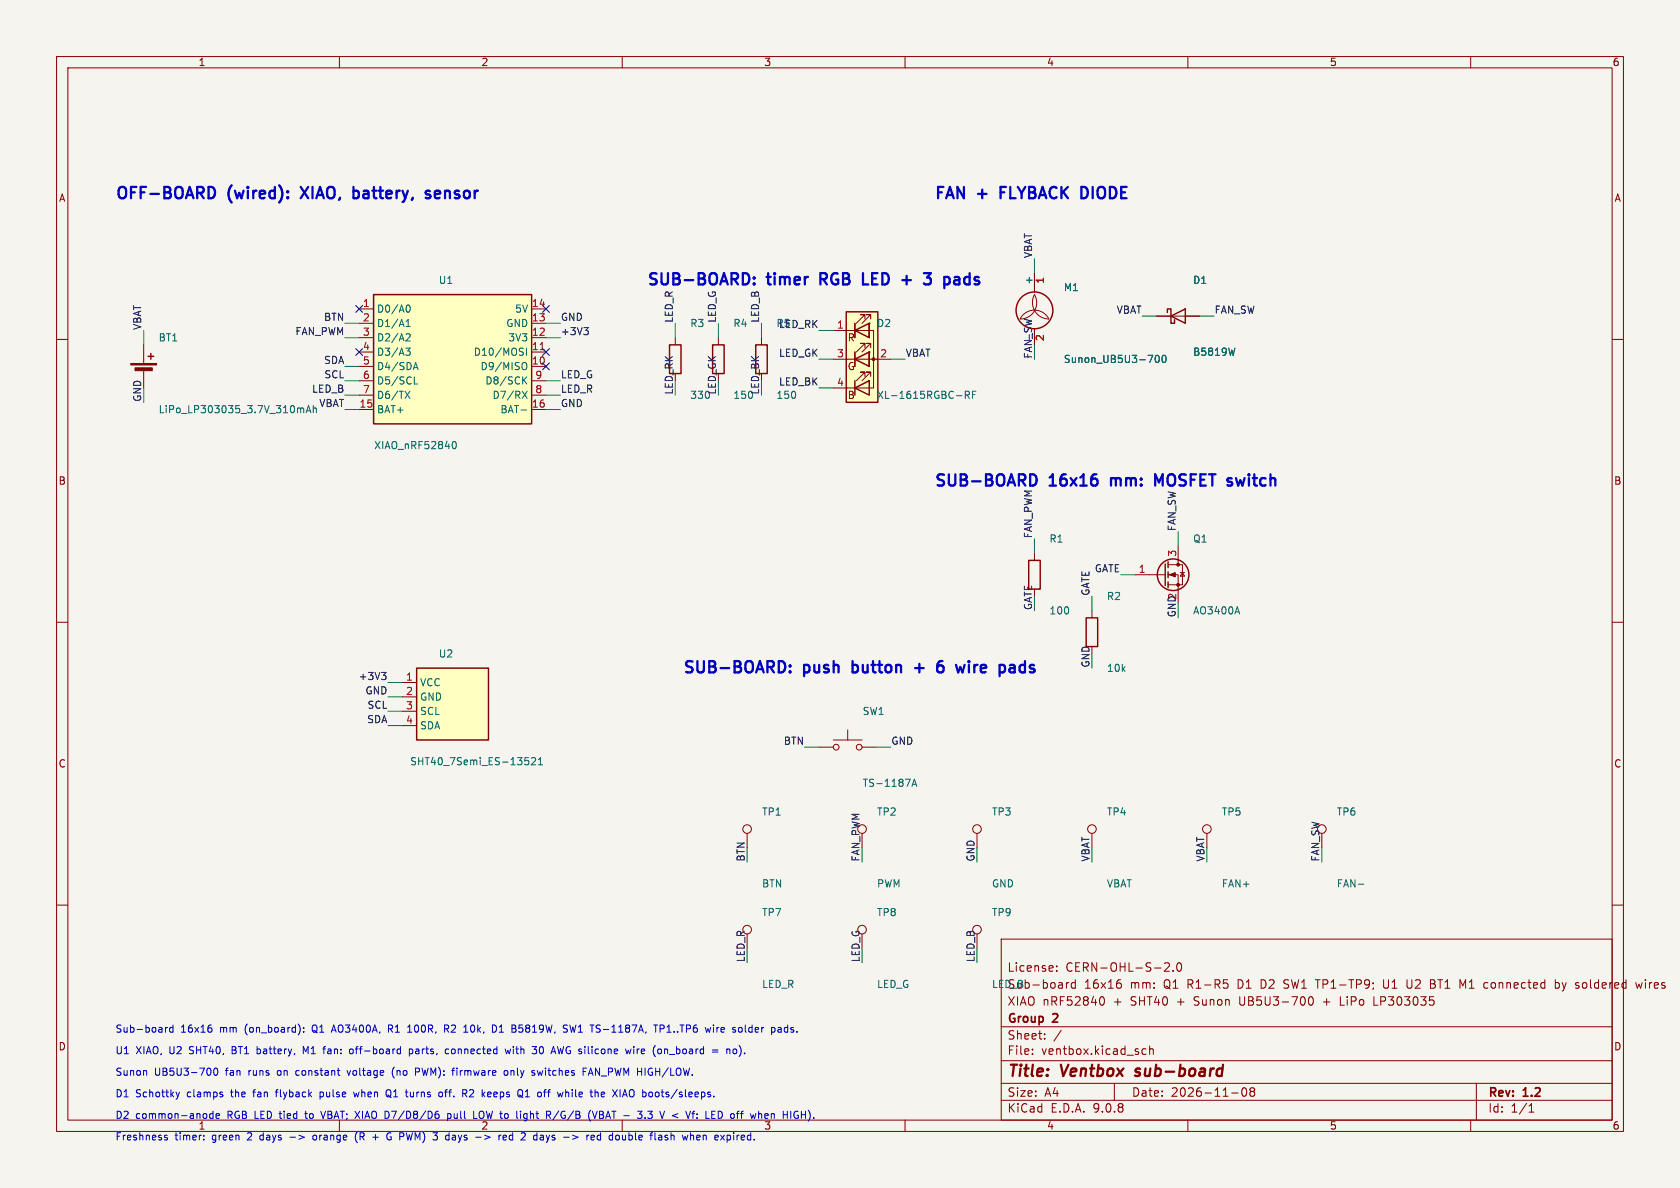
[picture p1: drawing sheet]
(kicad_sch
 (version 20250114)
 (generator "eeschema")
 (generator_version "9.0")
 (paper "A4")
 (title_block
  (title "Ventbox sub-board")
  (date "2026-11-08")
  (rev "1.2")
  (company "Group 2")
  (comment 1 "XIAO nRF52840 + SHT40 + Sunon UB5U3-700 + LiPo LP303035")
  (comment 2 "Sub-board 16x16 mm: Q1 R1-R5 D1 D2 SW1 TP1-TP9; U1 U2 BT1 M1 connected by soldered wires")
  (comment 3 "License: CERN-OHL-S-2.0"))
 (lib_symbols
 (symbol "Connector:TestPoint"
  (pin_numbers (hide yes))
  (pin_names
   (offset 0.762) (hide yes))
  (exclude_from_sim no)
  (in_bom yes)
  (on_board yes)
  (property "Reference" "TP" (at 0 6.858 0) (effects (font (size 1.27 1.27))))
  (property "Value" "TestPoint" (at 0 5.08 0) (effects (font (size 1.27 1.27))))
  (property "Footprint" "" (at 5.08 0 0) (effects (font (size 1.27 1.27)) (hide yes)))
  (property "Datasheet" "~" (at 5.08 0 0) (effects (font (size 1.27 1.27)) (hide yes)))
  (property "Description" "test point" (at 0 0 0) (effects (font (size 1.27 1.27)) (hide yes)))
  (symbol "TestPoint_0_1"
   (circle (center 0 3.302) (radius 0.762) (stroke (width 0) (type default)) (fill (type none))))
  (symbol "TestPoint_1_1"
   (pin passive line (at 0 0 90) (length 2.54) (name "1" (effects (font (size 1.27 1.27)))) (number "1" (effects (font (size 1.27 1.27))))))
  (embedded_fonts no))
 (symbol "Device:Battery_Cell"
  (pin_numbers (hide yes))
  (pin_names
   (offset 0) (hide yes))
  (exclude_from_sim no)
  (in_bom yes)
  (on_board yes)
  (property "Reference" "BT" (at 2.54 2.54 0) (effects (font (size 1.27 1.27)) (justify left)))
  (property "Value" "Battery_Cell" (at 2.54 0 0) (effects (font (size 1.27 1.27)) (justify left)))
  (property "Footprint" "" (at 0 1.524 90) (effects (font (size 1.27 1.27)) (hide yes)))
  (property "Datasheet" "~" (at 0 1.524 90) (effects (font (size 1.27 1.27)) (hide yes)))
  (property "Description" "Single-cell battery" (at 0 0 0) (effects (font (size 1.27 1.27)) (hide yes)))
  (property "Sim.Device" "V" (at 0 0 0) (effects (font (size 1.27 1.27)) (hide yes)))
  (property "Sim.Type" "DC" (at 0 0 0) (effects (font (size 1.27 1.27)) (hide yes)))
  (property "Sim.Pins" "1=+ 2=-" (at 0 0 0) (effects (font (size 1.27 1.27)) (hide yes)))
  (symbol "Battery_Cell_0_1"
   (rectangle (start -2.286 1.778) (end 2.286 1.524) (stroke (width 0) (type default)) (fill (type outline)))
   (rectangle (start -1.524 1.016) (end 1.524 0.508) (stroke (width 0) (type default)) (fill (type outline)))
   (polyline (pts (xy 0 1.778) (xy 0 2.54)) (stroke (width 0) (type default)) (fill (type none)))
   (polyline (pts (xy 0 0.762) (xy 0 0)) (stroke (width 0) (type default)) (fill (type none)))
   (polyline (pts (xy 0.762 3.048) (xy 1.778 3.048)) (stroke (width 0.254) (type default)) (fill (type none)))
   (polyline (pts (xy 1.27 3.556) (xy 1.27 2.54)) (stroke (width 0.254) (type default)) (fill (type none))))
  (symbol "Battery_Cell_1_1"
   (pin passive line (at 0 5.08 270) (length 2.54) (name "+" (effects (font (size 1.27 1.27)))) (number "1" (effects (font (size 1.27 1.27)))))
   (pin passive line (at 0 -2.54 90) (length 2.54) (name "-" (effects (font (size 1.27 1.27)))) (number "2" (effects (font (size 1.27 1.27))))))
  (embedded_fonts no))
 (symbol "Device:D_Schottky"
  (pin_numbers (hide yes))
  (pin_names
   (offset 1.016) (hide yes))
  (exclude_from_sim no)
  (in_bom yes)
  (on_board yes)
  (property "Reference" "D" (at 0 2.54 0) (effects (font (size 1.27 1.27))))
  (property "Value" "D_Schottky" (at 0 -2.54 0) (effects (font (size 1.27 1.27))))
  (property "Footprint" "" (at 0 0 0) (effects (font (size 1.27 1.27)) (hide yes)))
  (property "Datasheet" "~" (at 0 0 0) (effects (font (size 1.27 1.27)) (hide yes)))
  (property "Description" "Schottky diode" (at 0 0 0) (effects (font (size 1.27 1.27)) (hide yes)))
  (symbol "D_Schottky_0_1"
   (polyline (pts (xy -1.905 0.635) (xy -1.905 1.27) (xy -1.27 1.27) (xy -1.27 -1.27) (xy -0.635 -1.27) (xy -0.635 -0.635)) (stroke (width 0.254) (type default)) (fill (type none)))
   (polyline (pts (xy 1.27 1.27) (xy 1.27 -1.27) (xy -1.27 0) (xy 1.27 1.27)) (stroke (width 0.254) (type default)) (fill (type none)))
   (polyline (pts (xy 1.27 0) (xy -1.27 0)) (stroke (width 0) (type default)) (fill (type none))))
  (symbol "D_Schottky_1_1"
   (pin passive line (at -3.81 0 0) (length 2.54) (name "K" (effects (font (size 1.27 1.27)))) (number "1" (effects (font (size 1.27 1.27)))))
   (pin passive line (at 3.81 0 180) (length 2.54) (name "A" (effects (font (size 1.27 1.27)))) (number "2" (effects (font (size 1.27 1.27))))))
  (embedded_fonts no))
 (symbol "Device:LED_RAGB"
  (pin_names
   (offset 0) (hide yes))
  (exclude_from_sim no)
  (in_bom yes)
  (on_board yes)
  (property "Reference" "D" (at 0 9.398 0) (effects (font (size 1.27 1.27))))
  (property "Value" "LED_RAGB" (at 0 -8.89 0) (effects (font (size 1.27 1.27))))
  (property "Footprint" "" (at 0 -1.27 0) (effects (font (size 1.27 1.27)) (hide yes)))
  (property "Datasheet" "~" (at 0 -1.27 0) (effects (font (size 1.27 1.27)) (hide yes)))
  (property "Description" "RGB LED, red/anode/green/blue" (at 0 0 0) (effects (font (size 1.27 1.27)) (hide yes)))
  (symbol "LED_RAGB_0_0"
   (text "R" (at -1.905 3.81 0) (effects (font (size 1.27 1.27))))
   (text "G" (at -1.905 -1.27 0) (effects (font (size 1.27 1.27))))
   (text "B" (at -1.905 -6.35 0) (effects (font (size 1.27 1.27)))))
  (symbol "LED_RAGB_0_1"
   (polyline (pts (xy -1.27 6.35) (xy -1.27 3.81)) (stroke (width 0.254) (type default)) (fill (type none)))
   (polyline (pts (xy -1.27 6.35) (xy -1.27 3.81) (xy -1.27 3.81)) (stroke (width 0) (type default)) (fill (type none)))
   (polyline (pts (xy -1.27 5.08) (xy -2.54 5.08)) (stroke (width 0) (type default)) (fill (type none)))
   (polyline (pts (xy -1.27 5.08) (xy 1.27 5.08)) (stroke (width 0) (type default)) (fill (type none)))
   (polyline (pts (xy -1.27 1.27) (xy -1.27 -1.27)) (stroke (width 0.254) (type default)) (fill (type none)))
   (polyline (pts (xy -1.27 1.27) (xy -1.27 -1.27) (xy -1.27 -1.27)) (stroke (width 0) (type default)) (fill (type none)))
   (polyline (pts (xy -1.27 0) (xy -2.54 0)) (stroke (width 0) (type default)) (fill (type none)))
   (polyline (pts (xy -1.27 -3.81) (xy -1.27 -6.35)) (stroke (width 0.254) (type default)) (fill (type none)))
   (polyline (pts (xy -1.27 -5.08) (xy -2.54 -5.08)) (stroke (width 0) (type default)) (fill (type none)))
   (polyline (pts (xy -1.27 -5.08) (xy 1.27 -5.08)) (stroke (width 0) (type default)) (fill (type none)))
   (polyline (pts (xy -1.016 6.35) (xy 0.508 7.874) (xy -0.254 7.874) (xy 0.508 7.874) (xy 0.508 7.112)) (stroke (width 0) (type default)) (fill (type none)))
   (polyline (pts (xy -1.016 1.27) (xy 0.508 2.794) (xy -0.254 2.794) (xy 0.508 2.794) (xy 0.508 2.032)) (stroke (width 0) (type default)) (fill (type none)))
   (polyline (pts (xy -1.016 -3.81) (xy 0.508 -2.286) (xy -0.254 -2.286) (xy 0.508 -2.286) (xy 0.508 -3.048)) (stroke (width 0) (type default)) (fill (type none)))
   (polyline (pts (xy 0 6.35) (xy 1.524 7.874) (xy 0.762 7.874) (xy 1.524 7.874) (xy 1.524 7.112)) (stroke (width 0) (type default)) (fill (type none)))
   (polyline (pts (xy 0 1.27) (xy 1.524 2.794) (xy 0.762 2.794) (xy 1.524 2.794) (xy 1.524 2.032)) (stroke (width 0) (type default)) (fill (type none)))
   (polyline (pts (xy 0 -3.81) (xy 1.524 -2.286) (xy 0.762 -2.286) (xy 1.524 -2.286) (xy 1.524 -3.048)) (stroke (width 0) (type default)) (fill (type none)))
   (polyline (pts (xy 1.27 6.35) (xy 1.27 3.81) (xy -1.27 5.08) (xy 1.27 6.35)) (stroke (width 0.254) (type default)) (fill (type none)))
   (rectangle (start 1.27 6.35) (end 1.27 6.35) (stroke (width 0) (type default)) (fill (type none)))
   (rectangle (start 1.27 3.81) (end 1.27 6.35) (stroke (width 0) (type default)) (fill (type none)))
   (polyline (pts (xy 1.27 1.27) (xy 1.27 -1.27) (xy -1.27 0) (xy 1.27 1.27)) (stroke (width 0.254) (type default)) (fill (type none)))
   (rectangle (start 1.27 1.27) (end 1.27 1.27) (stroke (width 0) (type default)) (fill (type none)))
   (polyline (pts (xy 1.27 0) (xy -1.27 0)) (stroke (width 0) (type default)) (fill (type none)))
   (polyline (pts (xy 1.27 0) (xy 2.54 0)) (stroke (width 0) (type default)) (fill (type none)))
   (rectangle (start 1.27 -1.27) (end 1.27 1.27) (stroke (width 0) (type default)) (fill (type none)))
   (polyline (pts (xy 1.27 -3.81) (xy 1.27 -6.35) (xy -1.27 -5.08) (xy 1.27 -3.81)) (stroke (width 0.254) (type default)) (fill (type none)))
   (polyline (pts (xy 1.27 -5.08) (xy 2.032 -5.08) (xy 2.032 5.08) (xy 1.27 5.08)) (stroke (width 0) (type default)) (fill (type none)))
   (circle (center 2.032 0) (radius 0.254) (stroke (width 0) (type default)) (fill (type outline)))
   (rectangle (start 2.794 8.382) (end -2.794 -7.62) (stroke (width 0.254) (type default)) (fill (type background))))
  (symbol "LED_RAGB_1_1"
   (pin passive line (at -5.08 5.08 0) (length 2.54) (name "RK" (effects (font (size 1.27 1.27)))) (number "1" (effects (font (size 1.27 1.27)))))
   (pin passive line (at -5.08 0 0) (length 2.54) (name "GK" (effects (font (size 1.27 1.27)))) (number "3" (effects (font (size 1.27 1.27)))))
   (pin passive line (at -5.08 -5.08 0) (length 2.54) (name "BK" (effects (font (size 1.27 1.27)))) (number "4" (effects (font (size 1.27 1.27)))))
   (pin passive line (at 5.08 0 180) (length 2.54) (name "A" (effects (font (size 1.27 1.27)))) (number "2" (effects (font (size 1.27 1.27))))))
  (embedded_fonts no))
 (symbol "Device:R"
  (pin_numbers (hide yes))
  (pin_names
   (offset 0))
  (exclude_from_sim no)
  (in_bom yes)
  (on_board yes)
  (property "Reference" "R" (at 2.032 0 90) (effects (font (size 1.27 1.27))))
  (property "Value" "R" (at 0 0 90) (effects (font (size 1.27 1.27))))
  (property "Footprint" "" (at -1.778 0 90) (effects (font (size 1.27 1.27)) (hide yes)))
  (property "Datasheet" "~" (at 0 0 0) (effects (font (size 1.27 1.27)) (hide yes)))
  (property "Description" "Resistor" (at 0 0 0) (effects (font (size 1.27 1.27)) (hide yes)))
  (symbol "R_0_1"
   (rectangle (start -1.016 -2.54) (end 1.016 2.54) (stroke (width 0.254) (type default)) (fill (type none))))
  (symbol "R_1_1"
   (pin passive line (at 0 3.81 270) (length 1.27) (name "~" (effects (font (size 1.27 1.27)))) (number "1" (effects (font (size 1.27 1.27)))))
   (pin passive line (at 0 -3.81 90) (length 1.27) (name "~" (effects (font (size 1.27 1.27)))) (number "2" (effects (font (size 1.27 1.27))))))
  (embedded_fonts no))
 (symbol "Motor:Fan"
  (pin_names
   (offset 0))
  (exclude_from_sim no)
  (in_bom yes)
  (on_board yes)
  (property "Reference" "M" (at 2.54 5.08 0) (effects (font (size 1.27 1.27)) (justify left)))
  (property "Value" "Fan" (at 2.54 -2.54 0) (effects (font (size 1.27 1.27)) (justify left top)))
  (property "Footprint" "" (at 0 0.254 0) (effects (font (size 1.27 1.27)) (hide yes)))
  (property "Datasheet" "~" (at 0 0.254 0) (effects (font (size 1.27 1.27)) (hide yes)))
  (property "Description" "Fan" (at 0 0 0) (effects (font (size 1.27 1.27)) (hide yes)))
  (symbol "Fan_0_1"
   (arc (start 0 3.81) (mid -0.0015 0.9048) (end -2.54 -0.508) (stroke (width 0) (type default)) (fill (type none)))
   (polyline (pts (xy 0 4.572) (xy 0 5.08)) (stroke (width 0) (type default)) (fill (type none)))
   (polyline (pts (xy 0 4.2672) (xy 0 4.6228)) (stroke (width 0) (type default)) (fill (type none)))
   (circle (center 0 1.016) (radius 3.2512) (stroke (width 0.254) (type default)) (fill (type none)))
   (arc (start -2.54 -0.508) (mid 0 1.0618) (end 2.54 -0.508) (stroke (width 0) (type default)) (fill (type none)))
   (polyline (pts (xy 0 -2.2352) (xy 0 -2.6416)) (stroke (width 0) (type default)) (fill (type none)))
   (polyline (pts (xy 0 -5.08) (xy 0 -4.572)) (stroke (width 0) (type default)) (fill (type none)))
   (arc (start 2.54 -0.508) (mid 0.047 0.9315) (end 0 3.81) (stroke (width 0) (type default)) (fill (type none))))
  (symbol "Fan_1_1"
   (pin passive line (at 0 7.62 270) (length 2.54) (name "+" (effects (font (size 1.27 1.27)))) (number "1" (effects (font (size 1.27 1.27)))))
   (pin passive line (at 0 -5.08 90) (length 2.54) (name "-" (effects (font (size 1.27 1.27)))) (number "2" (effects (font (size 1.27 1.27))))))
  (embedded_fonts no))
 (symbol "Switch:SW_Push"
  (pin_numbers (hide yes))
  (pin_names
   (offset 1.016) (hide yes))
  (exclude_from_sim no)
  (in_bom yes)
  (on_board yes)
  (property "Reference" "SW" (at 1.27 2.54 0) (effects (font (size 1.27 1.27)) (justify left)))
  (property "Value" "SW_Push" (at 0 -1.524 0) (effects (font (size 1.27 1.27))))
  (property "Footprint" "" (at 0 5.08 0) (effects (font (size 1.27 1.27)) (hide yes)))
  (property "Datasheet" "~" (at 0 5.08 0) (effects (font (size 1.27 1.27)) (hide yes)))
  (property "Description" "Push button switch, generic, two pins" (at 0 0 0) (effects (font (size 1.27 1.27)) (hide yes)))
  (symbol "SW_Push_0_1"
   (circle (center -2.032 0) (radius 0.508) (stroke (width 0) (type default)) (fill (type none)))
   (polyline (pts (xy 0 1.27) (xy 0 3.048)) (stroke (width 0) (type default)) (fill (type none)))
   (circle (center 2.032 0) (radius 0.508) (stroke (width 0) (type default)) (fill (type none)))
   (polyline (pts (xy 2.54 1.27) (xy -2.54 1.27)) (stroke (width 0) (type default)) (fill (type none)))
   (pin passive line (at -5.08 0 0) (length 2.54) (name "1" (effects (font (size 1.27 1.27)))) (number "1" (effects (font (size 1.27 1.27)))))
   (pin passive line (at 5.08 0 180) (length 2.54) (name "2" (effects (font (size 1.27 1.27)))) (number "2" (effects (font (size 1.27 1.27))))))
  (embedded_fonts no))
 (symbol "Transistor_FET:Q_NMOS_GSD"
  (pin_names
   (offset 0) (hide yes))
  (exclude_from_sim no)
  (in_bom yes)
  (on_board yes)
  (property "Reference" "Q" (at 5.08 1.905 0) (effects (font (size 1.27 1.27)) (justify left)))
  (property "Value" "Q_NMOS_GSD" (at 5.08 0 0) (effects (font (size 1.27 1.27)) (justify left)))
  (property "Footprint" "" (at 5.08 2.54 0) (effects (font (size 1.27 1.27)) (hide yes)))
  (property "Datasheet" "~" (at 0 0 0) (effects (font (size 1.27 1.27)) (hide yes)))
  (property "Description" "N-MOSFET transistor, gate/source/drain" (at 0 0 0) (effects (font (size 1.27 1.27)) (hide yes)))
  (symbol "Q_NMOS_GSD_0_1"
   (polyline (pts (xy 0.254 1.905) (xy 0.254 -1.905)) (stroke (width 0.254) (type default)) (fill (type none)))
   (polyline (pts (xy 0.254 0) (xy -2.54 0)) (stroke (width 0) (type default)) (fill (type none)))
   (polyline (pts (xy 0.762 2.286) (xy 0.762 1.27)) (stroke (width 0.254) (type default)) (fill (type none)))
   (polyline (pts (xy 0.762 0.508) (xy 0.762 -0.508)) (stroke (width 0.254) (type default)) (fill (type none)))
   (polyline (pts (xy 0.762 -1.27) (xy 0.762 -2.286)) (stroke (width 0.254) (type default)) (fill (type none)))
   (polyline (pts (xy 0.762 -1.778) (xy 3.302 -1.778) (xy 3.302 1.778) (xy 0.762 1.778)) (stroke (width 0) (type default)) (fill (type none)))
   (polyline (pts (xy 1.016 0) (xy 2.032 0.381) (xy 2.032 -0.381) (xy 1.016 0)) (stroke (width 0) (type default)) (fill (type outline)))
   (circle (center 1.651 0) (radius 2.794) (stroke (width 0.254) (type default)) (fill (type none)))
   (polyline (pts (xy 2.54 2.54) (xy 2.54 1.778)) (stroke (width 0) (type default)) (fill (type none)))
   (circle (center 2.54 1.778) (radius 0.254) (stroke (width 0) (type default)) (fill (type outline)))
   (circle (center 2.54 -1.778) (radius 0.254) (stroke (width 0) (type default)) (fill (type outline)))
   (polyline (pts (xy 2.54 -2.54) (xy 2.54 0) (xy 0.762 0)) (stroke (width 0) (type default)) (fill (type none)))
   (polyline (pts (xy 2.921 0.381) (xy 3.683 0.381)) (stroke (width 0) (type default)) (fill (type none)))
   (polyline (pts (xy 3.302 0.381) (xy 2.921 -0.254) (xy 3.683 -0.254) (xy 3.302 0.381)) (stroke (width 0) (type default)) (fill (type none))))
  (symbol "Q_NMOS_GSD_1_1"
   (pin input line (at -5.08 0 0) (length 2.54) (name "G" (effects (font (size 1.27 1.27)))) (number "1" (effects (font (size 1.27 1.27)))))
   (pin passive line (at 2.54 5.08 270) (length 2.54) (name "D" (effects (font (size 1.27 1.27)))) (number "3" (effects (font (size 1.27 1.27)))))
   (pin passive line (at 2.54 -5.08 90) (length 2.54) (name "S" (effects (font (size 1.27 1.27)))) (number "2" (effects (font (size 1.27 1.27))))))
  (embedded_fonts no))
 (symbol "ventbox:SHT40_Breakout"
  (exclude_from_sim no)
  (in_bom yes)
  (on_board yes)
  (property "Reference" "U" (at 0 7.62 0) (effects (font (size 1.27 1.27))))
  (property "Value" "SHT40_7Semi_ES-13521" (at 0 -7.62 0) (effects (font (size 1.27 1.27))))
  (property "Footprint" "" (at 0 -10.16 0) (effects (font (size 1.27 1.27)) (hide yes)))
  (property "Datasheet" "https://evelta.com/content/datasheets/7Semi%20_ES-13521_SHT40_BREAKOUT_1.0.pdf" (at 0 -12.70 0) (effects (font (size 1.27 1.27)) (hide yes)))
  (property "Description" "7Semi ES-13521 SHT40 sensor breakout 18.92x6.12 mm, I2C 0x44" (at 0 -15.24 0) (effects (font (size 1.27 1.27)) (hide yes)))
  (symbol "SHT40_Breakout_0_1"
   (rectangle (start -6.35 6.35) (end 6.35 -6.35) (stroke (width 0.254) (type default)) (fill (type background))))
  (symbol "SHT40_Breakout_1_1"
   (pin passive line (at -8.89 3.81 0) (length 2.54) (name "VCC" (effects (font (size 1.27 1.27)))) (number "1" (effects (font (size 1.27 1.27)))))
   (pin passive line (at -8.89 1.27 0) (length 2.54) (name "GND" (effects (font (size 1.27 1.27)))) (number "2" (effects (font (size 1.27 1.27)))))
   (pin bidirectional line (at -8.89 -1.27 0) (length 2.54) (name "SCL" (effects (font (size 1.27 1.27)))) (number "3" (effects (font (size 1.27 1.27)))))
   (pin bidirectional line (at -8.89 -3.81 0) (length 2.54) (name "SDA" (effects (font (size 1.27 1.27)))) (number "4" (effects (font (size 1.27 1.27))))))
  (embedded_fonts no))
 (symbol "ventbox:XIAO_nRF52840"
  (exclude_from_sim no)
  (in_bom yes)
  (on_board yes)
  (property "Reference" "U" (at 0 12.70 0) (effects (font (size 1.27 1.27))))
  (property "Value" "XIAO_nRF52840" (at 0 -12.70 0) (effects (font (size 1.27 1.27))))
  (property "Footprint" "" (at 0 -15.24 0) (effects (font (size 1.27 1.27)) (hide yes)))
  (property "Datasheet" "https://wiki.seeedstudio.com/XIAO_BLE/" (at 0 -17.78 0) (effects (font (size 1.27 1.27)) (hide yes)))
  (property "Description" "Seeed Studio XIAO nRF52840, module 21x17.8 mm, on-board LiPo charger (BQ25101)" (at 0 -20.32 0) (effects (font (size 1.27 1.27)) (hide yes)))
  (symbol "XIAO_nRF52840_0_1"
   (rectangle (start -13.97 11.43) (end 13.97 -11.43) (stroke (width 0.254) (type default)) (fill (type background))))
  (symbol "XIAO_nRF52840_1_1"
   (pin bidirectional line (at -16.51 8.89 0) (length 2.54) (name "D0/A0" (effects (font (size 1.27 1.27)))) (number "1" (effects (font (size 1.27 1.27)))))
   (pin bidirectional line (at -16.51 6.35 0) (length 2.54) (name "D1/A1" (effects (font (size 1.27 1.27)))) (number "2" (effects (font (size 1.27 1.27)))))
   (pin bidirectional line (at -16.51 3.81 0) (length 2.54) (name "D2/A2" (effects (font (size 1.27 1.27)))) (number "3" (effects (font (size 1.27 1.27)))))
   (pin bidirectional line (at -16.51 1.27 0) (length 2.54) (name "D3/A3" (effects (font (size 1.27 1.27)))) (number "4" (effects (font (size 1.27 1.27)))))
   (pin bidirectional line (at -16.51 -1.27 0) (length 2.54) (name "D4/SDA" (effects (font (size 1.27 1.27)))) (number "5" (effects (font (size 1.27 1.27)))))
   (pin bidirectional line (at -16.51 -3.81 0) (length 2.54) (name "D5/SCL" (effects (font (size 1.27 1.27)))) (number "6" (effects (font (size 1.27 1.27)))))
   (pin bidirectional line (at -16.51 -6.35 0) (length 2.54) (name "D6/TX" (effects (font (size 1.27 1.27)))) (number "7" (effects (font (size 1.27 1.27)))))
   (pin passive line (at -16.51 -8.89 0) (length 2.54) (name "BAT+" (effects (font (size 1.27 1.27)))) (number "15" (effects (font (size 1.27 1.27)))))
   (pin passive line (at 16.51 8.89 180) (length 2.54) (name "5V" (effects (font (size 1.27 1.27)))) (number "14" (effects (font (size 1.27 1.27)))))
   (pin passive line (at 16.51 6.35 180) (length 2.54) (name "GND" (effects (font (size 1.27 1.27)))) (number "13" (effects (font (size 1.27 1.27)))))
   (pin passive line (at 16.51 3.81 180) (length 2.54) (name "3V3" (effects (font (size 1.27 1.27)))) (number "12" (effects (font (size 1.27 1.27)))))
   (pin bidirectional line (at 16.51 1.27 180) (length 2.54) (name "D10/MOSI" (effects (font (size 1.27 1.27)))) (number "11" (effects (font (size 1.27 1.27)))))
   (pin bidirectional line (at 16.51 -1.27 180) (length 2.54) (name "D9/MISO" (effects (font (size 1.27 1.27)))) (number "10" (effects (font (size 1.27 1.27)))))
   (pin bidirectional line (at 16.51 -3.81 180) (length 2.54) (name "D8/SCK" (effects (font (size 1.27 1.27)))) (number "9" (effects (font (size 1.27 1.27)))))
   (pin bidirectional line (at 16.51 -6.35 180) (length 2.54) (name "D7/RX" (effects (font (size 1.27 1.27)))) (number "8" (effects (font (size 1.27 1.27)))))
   (pin passive line (at 16.51 -8.89 180) (length 2.54) (name "BAT-" (effects (font (size 1.27 1.27)))) (number "16" (effects (font (size 1.27 1.27))))))
  (embedded_fonts no)))
 (symbol
  (lib_id "ventbox:XIAO_nRF52840")
  (at 80.01 63.5 0)
  (unit 1)
  (exclude_from_sim no)
  (in_bom yes)
  (on_board no)
  (dnp no)
  (property "Reference" "U1" (at 77.47 49.53 0) (effects (font (size 1.27 1.27)) (justify left)))
  (property "Value" "XIAO_nRF52840" (at 66.04 78.74 0) (effects (font (size 1.27 1.27)) (justify left)))
  (property "Footprint" "" (at 80.01 72.39 0) (effects (font (size 1.27 1.27)) (hide yes)))
  (property "Datasheet" "" (at 80.01 72.39 0) (effects (font (size 1.27 1.27)) (hide yes)))
  (property "MPN" "102010448" (at 80.01 72.39 0) (effects (font (size 1.27 1.27)) (hide yes)))
  (property "Supplier" "Seeed Studio" (at 80.01 72.39 0) (effects (font (size 1.27 1.27)) (hide yes)))
  (pin "1")
  (pin "2")
  (pin "3")
  (pin "4")
  (pin "5")
  (pin "6")
  (pin "7")
  (pin "15")
  (pin "14")
  (pin "13")
  (pin "12")
  (pin "11")
  (pin "10")
  (pin "9")
  (pin "8")
  (pin "16"))
 (symbol
  (lib_id "ventbox:SHT40_Breakout")
  (at 80.01 124.46 0)
  (unit 1)
  (exclude_from_sim no)
  (in_bom yes)
  (on_board no)
  (dnp no)
  (property "Reference" "U2" (at 77.47 115.57 0) (effects (font (size 1.27 1.27)) (justify left)))
  (property "Value" "SHT40_7Semi_ES-13521" (at 72.39 134.62 0) (effects (font (size 1.27 1.27)) (justify left)))
  (property "Footprint" "" (at 80.01 133.35 0) (effects (font (size 1.27 1.27)) (hide yes)))
  (property "Datasheet" "" (at 80.01 133.35 0) (effects (font (size 1.27 1.27)) (hide yes)))
  (property "MPN" "ES-13521" (at 80.01 133.35 0) (effects (font (size 1.27 1.27)) (hide yes)))
  (property "Supplier" "7Semi" (at 80.01 133.35 0) (effects (font (size 1.27 1.27)) (hide yes)))
  (pin "1")
  (pin "2")
  (pin "3")
  (pin "4"))
 (symbol
  (lib_id "Device:Battery_Cell")
  (at 25.4 66.04 0)
  (unit 1)
  (exclude_from_sim no)
  (in_bom yes)
  (on_board no)
  (dnp no)
  (property "Reference" "BT1" (at 27.94 59.69 0) (effects (font (size 1.27 1.27)) (justify left)))
  (property "Value" "LiPo_LP303035_3.7V_310mAh" (at 27.94 72.39 0) (effects (font (size 1.27 1.27)) (justify left)))
  (property "Footprint" "" (at 25.40 74.93 0) (effects (font (size 1.27 1.27)) (hide yes)))
  (property "Datasheet" "" (at 25.40 74.93 0) (effects (font (size 1.27 1.27)) (hide yes)))
  (property "MPN" "LP303035" (at 25.40 74.93 0) (effects (font (size 1.27 1.27)) (hide yes)))
  (property "Supplier" "LiPol Battery" (at 25.40 74.93 0) (effects (font (size 1.27 1.27)) (hide yes)))
  (pin "1")
  (pin "2"))
 (symbol
  (lib_id "Motor:Fan")
  (at 182.88 55.88 0)
  (unit 1)
  (exclude_from_sim no)
  (in_bom yes)
  (on_board no)
  (dnp no)
  (property "Reference" "M1" (at 187.96 50.80 0) (effects (font (size 1.27 1.27)) (justify left)))
  (property "Value" "Sunon_UB5U3-700" (at 187.96 63.50 0) (effects (font (size 1.27 1.27)) (justify left)))
  (property "Footprint" "" (at 182.88 64.77 0) (effects (font (size 1.27 1.27)) (hide yes)))
  (property "Datasheet" "" (at 182.88 64.77 0) (effects (font (size 1.27 1.27)) (hide yes)))
  (property "MPN" "UB5U3-700" (at 182.88 64.77 0) (effects (font (size 1.27 1.27)) (hide yes)))
  (property "Supplier" "Sunon" (at 182.88 64.77 0) (effects (font (size 1.27 1.27)) (hide yes)))
  (pin "1")
  (pin "2"))
 (symbol
  (lib_id "Transistor_FET:Q_NMOS_GSD")
  (at 205.74 101.6 0)
  (unit 1)
  (exclude_from_sim no)
  (in_bom yes)
  (on_board yes)
  (dnp no)
  (property "Reference" "Q1" (at 210.82 95.25 0) (effects (font (size 1.27 1.27)) (justify left)))
  (property "Value" "AO3400A" (at 210.82 107.95 0) (effects (font (size 1.27 1.27)) (justify left)))
  (property "Footprint" "Package_TO_SOT_SMD:SOT-23" (at 205.74 110.49 0) (effects (font (size 1.27 1.27)) (hide yes)))
  (property "Datasheet" "" (at 205.74 110.49 0) (effects (font (size 1.27 1.27)) (hide yes)))
  (property "MPN" "AO3400A" (at 205.74 110.49 0) (effects (font (size 1.27 1.27)) (hide yes)))
  (property "LCSC" "C20917" (at 205.74 110.49 0) (effects (font (size 1.27 1.27)) (hide yes)))
  (pin "1")
  (pin "3")
  (pin "2"))
 (symbol
  (lib_id "Device:R")
  (at 182.88 101.6 0)
  (unit 1)
  (exclude_from_sim no)
  (in_bom yes)
  (on_board yes)
  (dnp no)
  (property "Reference" "R1" (at 185.42 95.25 0) (effects (font (size 1.27 1.27)) (justify left)))
  (property "Value" "100" (at 185.42 107.95 0) (effects (font (size 1.27 1.27)) (justify left)))
  (property "Footprint" "Resistor_SMD:R_0603_1608Metric" (at 182.88 110.49 0) (effects (font (size 1.27 1.27)) (hide yes)))
  (property "Datasheet" "" (at 182.88 110.49 0) (effects (font (size 1.27 1.27)) (hide yes)))
  (property "MPN" "0603WAF1000T5E" (at 182.88 110.49 0) (effects (font (size 1.27 1.27)) (hide yes)))
  (property "LCSC" "C22775" (at 182.88 110.49 0) (effects (font (size 1.27 1.27)) (hide yes)))
  (pin "1")
  (pin "2"))
 (symbol
  (lib_id "Device:R")
  (at 193.04 111.76 0)
  (unit 1)
  (exclude_from_sim no)
  (in_bom yes)
  (on_board yes)
  (dnp no)
  (property "Reference" "R2" (at 195.58 105.41 0) (effects (font (size 1.27 1.27)) (justify left)))
  (property "Value" "10k" (at 195.58 118.11 0) (effects (font (size 1.27 1.27)) (justify left)))
  (property "Footprint" "Resistor_SMD:R_0603_1608Metric" (at 193.04 120.65 0) (effects (font (size 1.27 1.27)) (hide yes)))
  (property "Datasheet" "" (at 193.04 120.65 0) (effects (font (size 1.27 1.27)) (hide yes)))
  (property "MPN" "0603WAF1002T5E" (at 193.04 120.65 0) (effects (font (size 1.27 1.27)) (hide yes)))
  (property "LCSC" "C25804" (at 193.04 120.65 0) (effects (font (size 1.27 1.27)) (hide yes)))
  (pin "1")
  (pin "2"))
 (symbol
  (lib_id "Device:D_Schottky")
  (at 208.28 55.88 0)
  (unit 1)
  (exclude_from_sim no)
  (in_bom yes)
  (on_board yes)
  (dnp no)
  (property "Reference" "D1" (at 210.82 49.53 0) (effects (font (size 1.27 1.27)) (justify left)))
  (property "Value" "B5819W" (at 210.82 62.23 0) (effects (font (size 1.27 1.27)) (justify left)))
  (property "Footprint" "Diode_SMD:D_SOD-123" (at 208.28 64.77 0) (effects (font (size 1.27 1.27)) (hide yes)))
  (property "Datasheet" "" (at 208.28 64.77 0) (effects (font (size 1.27 1.27)) (hide yes)))
  (property "MPN" "B5819W SL" (at 208.28 64.77 0) (effects (font (size 1.27 1.27)) (hide yes)))
  (property "LCSC" "C8598" (at 208.28 64.77 0) (effects (font (size 1.27 1.27)) (hide yes)))
  (pin "1")
  (pin "2"))
 (symbol
  (lib_id "Switch:SW_Push")
  (at 149.86 132.08 0)
  (unit 1)
  (exclude_from_sim no)
  (in_bom yes)
  (on_board yes)
  (dnp no)
  (property "Reference" "SW1" (at 152.40 125.73 0) (effects (font (size 1.27 1.27)) (justify left)))
  (property "Value" "TS-1187A" (at 152.40 138.43 0) (effects (font (size 1.27 1.27)) (justify left)))
  (property "Footprint" "Button_Switch_SMD:SW_Push_1P1T_XKB_TS-1187A" (at 149.86 140.97 0) (effects (font (size 1.27 1.27)) (hide yes)))
  (property "Datasheet" "" (at 149.86 140.97 0) (effects (font (size 1.27 1.27)) (hide yes)))
  (property "MPN" "TS-1187A-B-A-B" (at 149.86 140.97 0) (effects (font (size 1.27 1.27)) (hide yes)))
  (property "LCSC" "C318884" (at 149.86 140.97 0) (effects (font (size 1.27 1.27)) (hide yes)))
  (pin "1")
  (pin "2"))
 (symbol
  (lib_id "Connector:TestPoint")
  (at 132.08 149.86 0)
  (unit 1)
  (exclude_from_sim no)
  (in_bom no)
  (on_board yes)
  (dnp no)
  (property "Reference" "TP1" (at 134.62 143.51 0) (effects (font (size 1.27 1.27)) (justify left)))
  (property "Value" "BTN" (at 134.62 156.21 0) (effects (font (size 1.27 1.27)) (justify left)))
  (property "Footprint" "TestPoint:TestPoint_Pad_1.5x1.5mm" (at 132.08 158.75 0) (effects (font (size 1.27 1.27)) (hide yes)))
  (property "Datasheet" "" (at 132.08 158.75 0) (effects (font (size 1.27 1.27)) (hide yes)))
  (pin "1"))
 (symbol
  (lib_id "Connector:TestPoint")
  (at 152.4 149.86 0)
  (unit 1)
  (exclude_from_sim no)
  (in_bom no)
  (on_board yes)
  (dnp no)
  (property "Reference" "TP2" (at 154.94 143.51 0) (effects (font (size 1.27 1.27)) (justify left)))
  (property "Value" "PWM" (at 154.94 156.21 0) (effects (font (size 1.27 1.27)) (justify left)))
  (property "Footprint" "TestPoint:TestPoint_Pad_1.5x1.5mm" (at 152.40 158.75 0) (effects (font (size 1.27 1.27)) (hide yes)))
  (property "Datasheet" "" (at 152.40 158.75 0) (effects (font (size 1.27 1.27)) (hide yes)))
  (pin "1"))
 (symbol
  (lib_id "Connector:TestPoint")
  (at 172.72 149.86 0)
  (unit 1)
  (exclude_from_sim no)
  (in_bom no)
  (on_board yes)
  (dnp no)
  (property "Reference" "TP3" (at 175.26 143.51 0) (effects (font (size 1.27 1.27)) (justify left)))
  (property "Value" "GND" (at 175.26 156.21 0) (effects (font (size 1.27 1.27)) (justify left)))
  (property "Footprint" "TestPoint:TestPoint_Pad_1.5x1.5mm" (at 172.72 158.75 0) (effects (font (size 1.27 1.27)) (hide yes)))
  (property "Datasheet" "" (at 172.72 158.75 0) (effects (font (size 1.27 1.27)) (hide yes)))
  (pin "1"))
 (symbol
  (lib_id "Connector:TestPoint")
  (at 193.04 149.86 0)
  (unit 1)
  (exclude_from_sim no)
  (in_bom no)
  (on_board yes)
  (dnp no)
  (property "Reference" "TP4" (at 195.58 143.51 0) (effects (font (size 1.27 1.27)) (justify left)))
  (property "Value" "VBAT" (at 195.58 156.21 0) (effects (font (size 1.27 1.27)) (justify left)))
  (property "Footprint" "TestPoint:TestPoint_Pad_1.5x1.5mm" (at 193.04 158.75 0) (effects (font (size 1.27 1.27)) (hide yes)))
  (property "Datasheet" "" (at 193.04 158.75 0) (effects (font (size 1.27 1.27)) (hide yes)))
  (pin "1"))
 (symbol
  (lib_id "Connector:TestPoint")
  (at 213.36 149.86 0)
  (unit 1)
  (exclude_from_sim no)
  (in_bom no)
  (on_board yes)
  (dnp no)
  (property "Reference" "TP5" (at 215.90 143.51 0) (effects (font (size 1.27 1.27)) (justify left)))
  (property "Value" "FAN+" (at 215.90 156.21 0) (effects (font (size 1.27 1.27)) (justify left)))
  (property "Footprint" "TestPoint:TestPoint_Pad_1.5x1.5mm" (at 213.36 158.75 0) (effects (font (size 1.27 1.27)) (hide yes)))
  (property "Datasheet" "" (at 213.36 158.75 0) (effects (font (size 1.27 1.27)) (hide yes)))
  (pin "1"))
 (symbol
  (lib_id "Connector:TestPoint")
  (at 233.68 149.86 0)
  (unit 1)
  (exclude_from_sim no)
  (in_bom no)
  (on_board yes)
  (dnp no)
  (property "Reference" "TP6" (at 236.22 143.51 0) (effects (font (size 1.27 1.27)) (justify left)))
  (property "Value" "FAN-" (at 236.22 156.21 0) (effects (font (size 1.27 1.27)) (justify left)))
  (property "Footprint" "TestPoint:TestPoint_Pad_1.5x1.5mm" (at 233.68 158.75 0) (effects (font (size 1.27 1.27)) (hide yes)))
  (property "Datasheet" "" (at 233.68 158.75 0) (effects (font (size 1.27 1.27)) (hide yes)))
  (pin "1"))
 (symbol
  (lib_id "Device:LED_RAGB")
  (at 152.4 63.5 0)
  (unit 1)
  (exclude_from_sim no)
  (in_bom yes)
  (on_board yes)
  (dnp no)
  (property "Reference" "D2" (at 154.94 57.15 0) (effects (font (size 1.27 1.27)) (justify left)))
  (property "Value" "XL-1615RGBC-RF" (at 154.94 69.85 0) (effects (font (size 1.27 1.27)) (justify left)))
  (property "Footprint" "ventbox:LED_RGB_XINGLIGHT_XL-1615RGBC" (at 152.40 72.39 0) (effects (font (size 1.27 1.27)) (hide yes)))
  (property "Datasheet" "" (at 152.40 72.39 0) (effects (font (size 1.27 1.27)) (hide yes)))
  (property "MPN" "XL-1615RGBC-RF" (at 152.40 72.39 0) (effects (font (size 1.27 1.27)) (hide yes)))
  (property "LCSC" "C965840" (at 152.40 72.39 0) (effects (font (size 1.27 1.27)) (hide yes)))
  (pin "1")
  (pin "3")
  (pin "4")
  (pin "2"))
 (symbol
  (lib_id "Device:R")
  (at 119.38 63.5 0)
  (unit 1)
  (exclude_from_sim no)
  (in_bom yes)
  (on_board yes)
  (dnp no)
  (property "Reference" "R3" (at 121.92 57.15 0) (effects (font (size 1.27 1.27)) (justify left)))
  (property "Value" "330" (at 121.92 69.85 0) (effects (font (size 1.27 1.27)) (justify left)))
  (property "Footprint" "Resistor_SMD:R_0402_1005Metric" (at 119.38 72.39 0) (effects (font (size 1.27 1.27)) (hide yes)))
  (property "Datasheet" "" (at 119.38 72.39 0) (effects (font (size 1.27 1.27)) (hide yes)))
  (property "MPN" "0402WGF3300TCE" (at 119.38 72.39 0) (effects (font (size 1.27 1.27)) (hide yes)))
  (property "LCSC" "C25104" (at 119.38 72.39 0) (effects (font (size 1.27 1.27)) (hide yes)))
  (pin "1")
  (pin "2"))
 (symbol
  (lib_id "Device:R")
  (at 127.0 63.5 0)
  (unit 1)
  (exclude_from_sim no)
  (in_bom yes)
  (on_board yes)
  (dnp no)
  (property "Reference" "R4" (at 129.54 57.15 0) (effects (font (size 1.27 1.27)) (justify left)))
  (property "Value" "150" (at 129.54 69.85 0) (effects (font (size 1.27 1.27)) (justify left)))
  (property "Footprint" "Resistor_SMD:R_0402_1005Metric" (at 127.00 72.39 0) (effects (font (size 1.27 1.27)) (hide yes)))
  (property "Datasheet" "" (at 127.00 72.39 0) (effects (font (size 1.27 1.27)) (hide yes)))
  (property "MPN" "0402WGF1500TCE" (at 127.00 72.39 0) (effects (font (size 1.27 1.27)) (hide yes)))
  (property "LCSC" "C25082" (at 127.00 72.39 0) (effects (font (size 1.27 1.27)) (hide yes)))
  (pin "1")
  (pin "2"))
 (symbol
  (lib_id "Device:R")
  (at 134.62 63.5 0)
  (unit 1)
  (exclude_from_sim no)
  (in_bom yes)
  (on_board yes)
  (dnp no)
  (property "Reference" "R5" (at 137.16 57.15 0) (effects (font (size 1.27 1.27)) (justify left)))
  (property "Value" "150" (at 137.16 69.85 0) (effects (font (size 1.27 1.27)) (justify left)))
  (property "Footprint" "Resistor_SMD:R_0402_1005Metric" (at 134.62 72.39 0) (effects (font (size 1.27 1.27)) (hide yes)))
  (property "Datasheet" "" (at 134.62 72.39 0) (effects (font (size 1.27 1.27)) (hide yes)))
  (property "MPN" "0402WGF1500TCE" (at 134.62 72.39 0) (effects (font (size 1.27 1.27)) (hide yes)))
  (property "LCSC" "C25082" (at 134.62 72.39 0) (effects (font (size 1.27 1.27)) (hide yes)))
  (pin "1")
  (pin "2"))
 (symbol
  (lib_id "Connector:TestPoint")
  (at 132.08 167.64 0)
  (unit 1)
  (exclude_from_sim no)
  (in_bom no)
  (on_board yes)
  (dnp no)
  (property "Reference" "TP7" (at 134.62 161.29 0) (effects (font (size 1.27 1.27)) (justify left)))
  (property "Value" "LED_R" (at 134.62 173.99 0) (effects (font (size 1.27 1.27)) (justify left)))
  (property "Footprint" "TestPoint:TestPoint_Pad_1.0x1.0mm" (at 132.08 176.53 0) (effects (font (size 1.27 1.27)) (hide yes)))
  (property "Datasheet" "" (at 132.08 176.53 0) (effects (font (size 1.27 1.27)) (hide yes)))
  (pin "1"))
 (symbol
  (lib_id "Connector:TestPoint")
  (at 152.4 167.64 0)
  (unit 1)
  (exclude_from_sim no)
  (in_bom no)
  (on_board yes)
  (dnp no)
  (property "Reference" "TP8" (at 154.94 161.29 0) (effects (font (size 1.27 1.27)) (justify left)))
  (property "Value" "LED_G" (at 154.94 173.99 0) (effects (font (size 1.27 1.27)) (justify left)))
  (property "Footprint" "TestPoint:TestPoint_Pad_1.0x1.0mm" (at 152.40 176.53 0) (effects (font (size 1.27 1.27)) (hide yes)))
  (property "Datasheet" "" (at 152.40 176.53 0) (effects (font (size 1.27 1.27)) (hide yes)))
  (pin "1"))
 (symbol
  (lib_id "Connector:TestPoint")
  (at 172.72 167.64 0)
  (unit 1)
  (exclude_from_sim no)
  (in_bom no)
  (on_board yes)
  (dnp no)
  (property "Reference" "TP9" (at 175.26 161.29 0) (effects (font (size 1.27 1.27)) (justify left)))
  (property "Value" "LED_B" (at 175.26 173.99 0) (effects (font (size 1.27 1.27)) (justify left)))
  (property "Footprint" "TestPoint:TestPoint_Pad_1.0x1.0mm" (at 172.72 176.53 0) (effects (font (size 1.27 1.27)) (hide yes)))
  (property "Datasheet" "" (at 172.72 176.53 0) (effects (font (size 1.27 1.27)) (hide yes)))
  (pin "1"))
 (wire
  (pts (xy 25.4 60.96) (xy 25.4 58.42))
  (stroke (width 0) (type default)))
 (label "VBAT"
  (at 25.4 58.42 90)
  (effects (font (size 1.27 1.27)) (justify left bottom)))
 (wire
  (pts (xy 63.5 72.39) (xy 60.96 72.39))
  (stroke (width 0) (type default)))
 (label "VBAT"
  (at 60.96 72.39 0)
  (effects (font (size 1.27 1.27)) (justify right bottom)))
 (wire
  (pts (xy 193.04 149.86) (xy 193.04 152.4))
  (stroke (width 0) (type default)))
 (label "VBAT"
  (at 193.04 152.4 270)
  (effects (font (size 1.27 1.27)) (justify left bottom)))
 (wire
  (pts (xy 213.36 149.86) (xy 213.36 152.4))
  (stroke (width 0) (type default)))
 (label "VBAT"
  (at 213.36 152.4 270)
  (effects (font (size 1.27 1.27)) (justify left bottom)))
 (wire
  (pts (xy 182.88 48.26) (xy 182.88 45.72))
  (stroke (width 0) (type default)))
 (label "VBAT"
  (at 182.88 45.72 90)
  (effects (font (size 1.27 1.27)) (justify left bottom)))
 (wire
  (pts (xy 204.47 55.88) (xy 201.93 55.88))
  (stroke (width 0) (type default)))
 (label "VBAT"
  (at 201.93 55.88 0)
  (effects (font (size 1.27 1.27)) (justify right bottom)))
 (wire
  (pts (xy 157.48 63.5) (xy 160.02 63.5))
  (stroke (width 0) (type default)))
 (label "VBAT"
  (at 160.02 63.5 0)
  (effects (font (size 1.27 1.27)) (justify left bottom)))
 (wire
  (pts (xy 25.4 68.58) (xy 25.4 71.12))
  (stroke (width 0) (type default)))
 (label "GND"
  (at 25.4 71.12 270)
  (effects (font (size 1.27 1.27)) (justify left bottom)))
 (wire
  (pts (xy 96.52 72.39) (xy 99.06 72.39))
  (stroke (width 0) (type default)))
 (label "GND"
  (at 99.06 72.39 0)
  (effects (font (size 1.27 1.27)) (justify left bottom)))
 (wire
  (pts (xy 96.52 57.15) (xy 99.06 57.15))
  (stroke (width 0) (type default)))
 (label "GND"
  (at 99.06 57.15 0)
  (effects (font (size 1.27 1.27)) (justify left bottom)))
 (wire
  (pts (xy 71.12 123.19) (xy 68.58 123.19))
  (stroke (width 0) (type default)))
 (label "GND"
  (at 68.58 123.19 0)
  (effects (font (size 1.27 1.27)) (justify right bottom)))
 (wire
  (pts (xy 208.28 106.68) (xy 208.28 109.22))
  (stroke (width 0) (type default)))
 (label "GND"
  (at 208.28 109.22 270)
  (effects (font (size 1.27 1.27)) (justify left bottom)))
 (wire
  (pts (xy 193.04 115.57) (xy 193.04 118.11))
  (stroke (width 0) (type default)))
 (label "GND"
  (at 193.04 118.11 270)
  (effects (font (size 1.27 1.27)) (justify left bottom)))
 (wire
  (pts (xy 154.94 132.08) (xy 157.48 132.08))
  (stroke (width 0) (type default)))
 (label "GND"
  (at 157.48 132.08 0)
  (effects (font (size 1.27 1.27)) (justify left bottom)))
 (wire
  (pts (xy 172.72 149.86) (xy 172.72 152.4))
  (stroke (width 0) (type default)))
 (label "GND"
  (at 172.72 152.4 270)
  (effects (font (size 1.27 1.27)) (justify left bottom)))
 (wire
  (pts (xy 96.52 59.69) (xy 99.06 59.69))
  (stroke (width 0) (type default)))
 (label "+3V3"
  (at 99.06 59.69 0)
  (effects (font (size 1.27 1.27)) (justify left bottom)))
 (wire
  (pts (xy 71.12 120.65) (xy 68.58 120.65))
  (stroke (width 0) (type default)))
 (label "+3V3"
  (at 68.58 120.65 0)
  (effects (font (size 1.27 1.27)) (justify right bottom)))
 (wire
  (pts (xy 63.5 64.77) (xy 60.96 64.77))
  (stroke (width 0) (type default)))
 (label "SDA"
  (at 60.96 64.77 0)
  (effects (font (size 1.27 1.27)) (justify right bottom)))
 (wire
  (pts (xy 71.12 128.27) (xy 68.58 128.27))
  (stroke (width 0) (type default)))
 (label "SDA"
  (at 68.58 128.27 0)
  (effects (font (size 1.27 1.27)) (justify right bottom)))
 (wire
  (pts (xy 63.5 67.31) (xy 60.96 67.31))
  (stroke (width 0) (type default)))
 (label "SCL"
  (at 60.96 67.31 0)
  (effects (font (size 1.27 1.27)) (justify right bottom)))
 (wire
  (pts (xy 71.12 125.73) (xy 68.58 125.73))
  (stroke (width 0) (type default)))
 (label "SCL"
  (at 68.58 125.73 0)
  (effects (font (size 1.27 1.27)) (justify right bottom)))
 (wire
  (pts (xy 63.5 59.69) (xy 60.96 59.69))
  (stroke (width 0) (type default)))
 (label "FAN_PWM"
  (at 60.96 59.69 0)
  (effects (font (size 1.27 1.27)) (justify right bottom)))
 (wire
  (pts (xy 152.4 149.86) (xy 152.4 152.4))
  (stroke (width 0) (type default)))
 (label "FAN_PWM"
  (at 152.4 152.4 270)
  (effects (font (size 1.27 1.27)) (justify left bottom)))
 (wire
  (pts (xy 182.88 97.79) (xy 182.88 95.25))
  (stroke (width 0) (type default)))
 (label "FAN_PWM"
  (at 182.88 95.25 90)
  (effects (font (size 1.27 1.27)) (justify left bottom)))
 (wire
  (pts (xy 182.88 105.41) (xy 182.88 107.95))
  (stroke (width 0) (type default)))
 (label "GATE"
  (at 182.88 107.95 270)
  (effects (font (size 1.27 1.27)) (justify left bottom)))
 (wire
  (pts (xy 200.66 101.6) (xy 198.12 101.6))
  (stroke (width 0) (type default)))
 (label "GATE"
  (at 198.12 101.6 0)
  (effects (font (size 1.27 1.27)) (justify right bottom)))
 (wire
  (pts (xy 193.04 107.95) (xy 193.04 105.41))
  (stroke (width 0) (type default)))
 (label "GATE"
  (at 193.04 105.41 90)
  (effects (font (size 1.27 1.27)) (justify left bottom)))
 (wire
  (pts (xy 208.28 96.52) (xy 208.28 93.98))
  (stroke (width 0) (type default)))
 (label "FAN_SW"
  (at 208.28 93.98 90)
  (effects (font (size 1.27 1.27)) (justify left bottom)))
 (wire
  (pts (xy 182.88 60.96) (xy 182.88 63.5))
  (stroke (width 0) (type default)))
 (label "FAN_SW"
  (at 182.88 63.5 270)
  (effects (font (size 1.27 1.27)) (justify left bottom)))
 (wire
  (pts (xy 212.09 55.88) (xy 214.63 55.88))
  (stroke (width 0) (type default)))
 (label "FAN_SW"
  (at 214.63 55.88 0)
  (effects (font (size 1.27 1.27)) (justify left bottom)))
 (wire
  (pts (xy 233.68 149.86) (xy 233.68 152.4))
  (stroke (width 0) (type default)))
 (label "FAN_SW"
  (at 233.68 152.4 270)
  (effects (font (size 1.27 1.27)) (justify left bottom)))
 (wire
  (pts (xy 63.5 57.15) (xy 60.96 57.15))
  (stroke (width 0) (type default)))
 (label "BTN"
  (at 60.96 57.15 0)
  (effects (font (size 1.27 1.27)) (justify right bottom)))
 (wire
  (pts (xy 132.08 149.86) (xy 132.08 152.4))
  (stroke (width 0) (type default)))
 (label "BTN"
  (at 132.08 152.4 270)
  (effects (font (size 1.27 1.27)) (justify left bottom)))
 (wire
  (pts (xy 144.78 132.08) (xy 142.24 132.08))
  (stroke (width 0) (type default)))
 (label "BTN"
  (at 142.24 132.08 0)
  (effects (font (size 1.27 1.27)) (justify right bottom)))
 (wire
  (pts (xy 96.52 69.85) (xy 99.06 69.85))
  (stroke (width 0) (type default)))
 (label "LED_R"
  (at 99.06 69.85 0)
  (effects (font (size 1.27 1.27)) (justify left bottom)))
 (wire
  (pts (xy 132.08 167.64) (xy 132.08 170.18))
  (stroke (width 0) (type default)))
 (label "LED_R"
  (at 132.08 170.18 270)
  (effects (font (size 1.27 1.27)) (justify left bottom)))
 (wire
  (pts (xy 119.38 59.69) (xy 119.38 57.15))
  (stroke (width 0) (type default)))
 (label "LED_R"
  (at 119.38 57.15 90)
  (effects (font (size 1.27 1.27)) (justify left bottom)))
 (wire
  (pts (xy 119.38 67.31) (xy 119.38 69.85))
  (stroke (width 0) (type default)))
 (label "LED_RK"
  (at 119.38 69.85 270)
  (effects (font (size 1.27 1.27)) (justify left bottom)))
 (wire
  (pts (xy 147.32 58.42) (xy 144.78 58.42))
  (stroke (width 0) (type default)))
 (label "LED_RK"
  (at 144.78 58.42 0)
  (effects (font (size 1.27 1.27)) (justify right bottom)))
 (wire
  (pts (xy 96.52 67.31) (xy 99.06 67.31))
  (stroke (width 0) (type default)))
 (label "LED_G"
  (at 99.06 67.31 0)
  (effects (font (size 1.27 1.27)) (justify left bottom)))
 (wire
  (pts (xy 152.4 167.64) (xy 152.4 170.18))
  (stroke (width 0) (type default)))
 (label "LED_G"
  (at 152.4 170.18 270)
  (effects (font (size 1.27 1.27)) (justify left bottom)))
 (wire
  (pts (xy 127.0 59.69) (xy 127.0 57.15))
  (stroke (width 0) (type default)))
 (label "LED_G"
  (at 127.0 57.15 90)
  (effects (font (size 1.27 1.27)) (justify left bottom)))
 (wire
  (pts (xy 127.0 67.31) (xy 127.0 69.85))
  (stroke (width 0) (type default)))
 (label "LED_GK"
  (at 127.0 69.85 270)
  (effects (font (size 1.27 1.27)) (justify left bottom)))
 (wire
  (pts (xy 147.32 63.5) (xy 144.78 63.5))
  (stroke (width 0) (type default)))
 (label "LED_GK"
  (at 144.78 63.5 0)
  (effects (font (size 1.27 1.27)) (justify right bottom)))
 (wire
  (pts (xy 63.5 69.85) (xy 60.96 69.85))
  (stroke (width 0) (type default)))
 (label "LED_B"
  (at 60.96 69.85 0)
  (effects (font (size 1.27 1.27)) (justify right bottom)))
 (wire
  (pts (xy 172.72 167.64) (xy 172.72 170.18))
  (stroke (width 0) (type default)))
 (label "LED_B"
  (at 172.72 170.18 270)
  (effects (font (size 1.27 1.27)) (justify left bottom)))
 (wire
  (pts (xy 134.62 59.69) (xy 134.62 57.15))
  (stroke (width 0) (type default)))
 (label "LED_B"
  (at 134.62 57.15 90)
  (effects (font (size 1.27 1.27)) (justify left bottom)))
 (wire
  (pts (xy 134.62 67.31) (xy 134.62 69.85))
  (stroke (width 0) (type default)))
 (label "LED_BK"
  (at 134.62 69.85 270)
  (effects (font (size 1.27 1.27)) (justify left bottom)))
 (wire
  (pts (xy 147.32 68.58) (xy 144.78 68.58))
  (stroke (width 0) (type default)))
 (label "LED_BK"
  (at 144.78 68.58 0)
  (effects (font (size 1.27 1.27)) (justify right bottom)))
 (no_connect
  (at 63.5 54.61))
 (no_connect
  (at 63.5 62.23))
 (no_connect
  (at 96.52 64.77))
 (no_connect
  (at 96.52 62.23))
 (no_connect
  (at 96.52 54.61))
 (text "OFF-BOARD (wired): XIAO, battery, sensor"
  (exclude_from_sim no)
  (at 20.32 35.56 0)
  (effects (font (size 2 2)
    (bold yes)) (justify left bottom)))
 (text "FAN + FLYBACK DIODE"
  (exclude_from_sim no)
  (at 165.1 35.56 0)
  (effects (font (size 2 2)
    (bold yes)) (justify left bottom)))
 (text "SUB-BOARD 16x16 mm: MOSFET switch"
  (exclude_from_sim no)
  (at 165.1 86.36 0)
  (effects (font (size 2 2)
    (bold yes)) (justify left bottom)))
 (text "SUB-BOARD: push button + 6 wire pads"
  (exclude_from_sim no)
  (at 120.65 119.38 0)
  (effects (font (size 2 2)
    (bold yes)) (justify left bottom)))
 (text "SUB-BOARD: timer RGB LED + 3 pads"
  (exclude_from_sim no)
  (at 114.3 50.8 0)
  (effects (font (size 2 2)
    (bold yes)) (justify left bottom)))
 (text "Sub-board 16x16 mm (on_board): Q1 AO3400A, R1 100R, R2 10k, D1 B5819W, SW1 TS-1187A, TP1..TP6 wire solder pads."
  (exclude_from_sim no)
  (at 20.32 182.88 0)
  (effects (font (size 1.27 1.27)) (justify left bottom)))
 (text "U1 XIAO, U2 SHT40, BT1 battery, M1 fan: off-board parts, connected with 30 AWG silicone wire (on_board = no)."
  (exclude_from_sim no)
  (at 20.32 186.69 0)
  (effects (font (size 1.27 1.27)) (justify left bottom)))
 (text "Sunon UB5U3-700 fan runs on constant voltage (no PWM): firmware only switches FAN_PWM HIGH/LOW."
  (exclude_from_sim no)
  (at 20.32 190.50 0)
  (effects (font (size 1.27 1.27)) (justify left bottom)))
 (text "D1 Schottky clamps the fan flyback pulse when Q1 turns off. R2 keeps Q1 off while the XIAO boots/sleeps."
  (exclude_from_sim no)
  (at 20.32 194.31 0)
  (effects (font (size 1.27 1.27)) (justify left bottom)))
 (text "D2 common-anode RGB LED tied to VBAT; XIAO D7/D8/D6 pull LOW to light R/G/B (VBAT - 3.3 V < Vf: LED off when HIGH)."
  (exclude_from_sim no)
  (at 20.32 198.12 0)
  (effects (font (size 1.27 1.27)) (justify left bottom)))
 (text "Freshness timer: green 2 days -> orange (R + G PWM) 3 days -> red 2 days -> red double flash when expired."
  (exclude_from_sim no)
  (at 20.32 201.93 0)
  (effects (font (size 1.27 1.27)) (justify left bottom)))
 (sheet_instances
  (path ""
   (page "1")))
 (embedded_fonts no))
